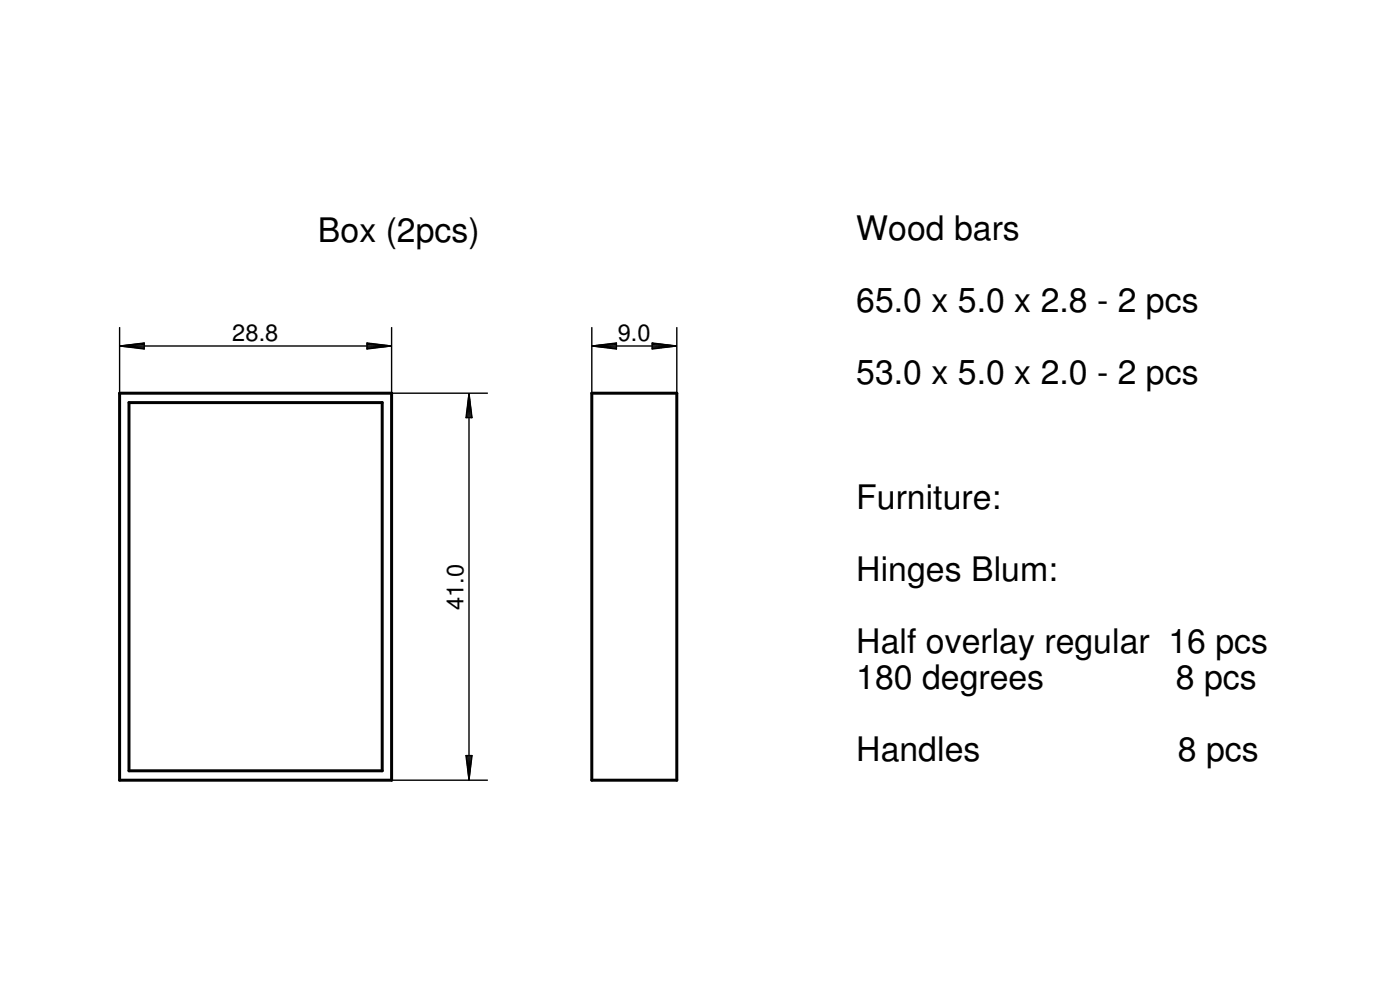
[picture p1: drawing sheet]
<svg xmlns="http://www.w3.org/2000/svg" width="148mm" height="105mm" viewBox="0 0 148 105" stroke-linecap="round" stroke-linejoin="round" font-family="sans-serif">
<g fill="none" stroke="#000" stroke-width=".15">
<path d="M12.7 34.7v6.9M12.7 36.6h28.7M12.7 36.6l2.6-.3v.6zM12.7 36.6l2.6 .1M12.7 36.6l2.6 .3M15.3 36.5l-2.6 .1M15.3 36.3l-2.6 .3M38.8 36.3l2.6 .3-2.6 .3zM38.8 36.5l2.6 .1M38.8 36.3l2.6 .3M41.4 36.6l-2.6 .1M41.4 36.6l-2.6 .3"/>
<path d="M41.4 34.7v6.9h10.2M62.6 34.7v6.9M62.7 36.6h8.9M62.7 36.6l2.5-.3v.6zM62.7 36.6l2.5 .1M62.7 36.6l2.5 .3M65.2 36.5l-2.5 .1M65.2 36.3l-2.5 .3M69 36.3l2.6 .3-2.6 .3zM69 36.5l2.6 .1M69 36.3l2.6 .3M71.6 36.6l-2.6 .1"/>
<path d="M71.6 36.6l-2.6 .3M71.6 34.7v6.9M49.6 41.7v40.8M49.6 41.7l.4 2.5h-.7zM49.6 41.7l-.1 2.5M49.6 41.7l.2 2.5M49.6 41.7l-.2 2.5M49.6 41.7l.3 2.5M49.3 80h.7l-.4 2.5zM49.4 80l.2 2.5M49.5 80l.1 2.5M49.8 80l-.2 2.5"/>
<path d="M49.9 80l-.3 2.5M41.4 82.6h10.2"/>
</g>
<path d="M12.7 41.6h28.7v41h-28.7zM13.7 42.6h26.7v39h-26.7zM62.6 41.6h9v41h-9z" fill="none" stroke="#000" stroke-width=".32"/>
<g font-size="3.6">
<text x="33.6" y="25.6">Box (2pcs)</text>
<text x="90.6" y="25.4">Wood bars</text>
<text x="90.6" y="33">65.0 x 5.0 x 2.8 - 2 pcs</text>
<text x="90.6" y="40.6">53.0 x 5.0 x 2.0 - 2 pcs</text>
<text x="90.6" y="53.9">Furniture:</text>
<text x="90.6" y="61.5">Hinges Blum:</text>
<text x="90.6" y="69.1">Half overlay regular 16 pcs</text>
<text x="90.6" y="73">180 degrees</text>
<text x="124.4" y="73">8 pcs</text>
<text x="90.6" y="80.6">Handles</text>
<text x="124.7" y="80.6">8 pcs</text>
</g>
<g font-size="2.5">
<text x="24.6" y="36">28.8</text>
<text x="65.4" y="36">9.0</text>
<text x="49.1" y="64.6" transform="rotate(-90 49.1 64.6)">41.0</text>
</g>
</svg>
